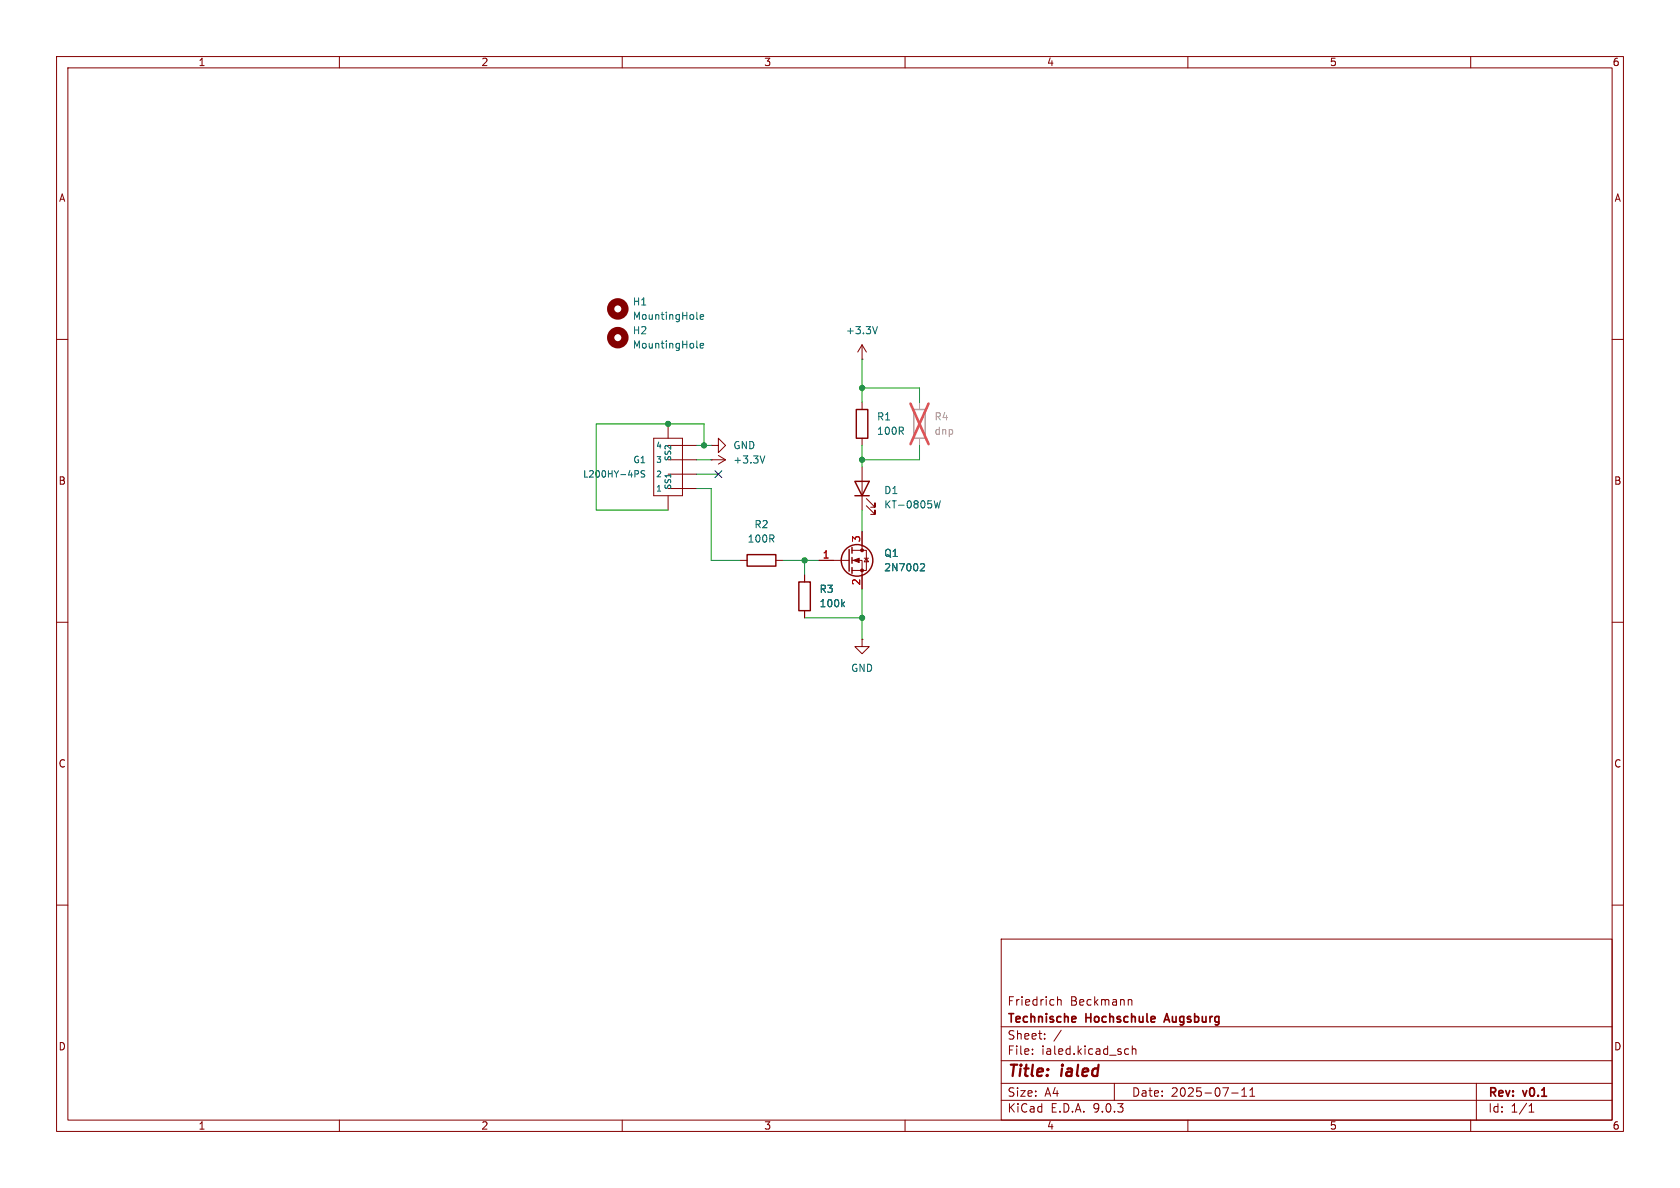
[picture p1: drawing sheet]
<svg xmlns="http://www.w3.org/2000/svg" width="297mm" height="210mm" viewBox="0 0 297 210" stroke-linecap="round" stroke-linejoin="round" font-family="sans-serif">
<g fill="none" stroke="#840000" stroke-width=".18">
<path d="M10 10h277v190h-277zM12 12h273v186h-273zM60 10v2M110 10v2M160 10v2M210 10v2M260 10v2M10 60h2M115.6 77.5h5v10.1h-5zM118.1 78.7h5.1M118.1 74.9v2.6M125.7 78.7h1.3v-1.2l1.3 1.2-1.3 1.3v-1.3"/>
<path d="M125.7 78.7h.1M152.4 63.5h.1M152.4 61v2.5M152.4 71.1v1.3M152.4 77.5v1.2M152.4 61l-.8 1.2M152.4 61l.8 1.2M285 60h2M118.1 81.3h5.1M118.1 86.4h5.1M118.1 83.8h5.1M118.1 87.6v2.6"/>
<path d="M125.7 81.3h.1M125.7 81.3h2.6M127 80.5l1.3 .8M128.3 81.3l-1.3 .7M130.8 99.1h1.3M137.2 99.1h1.2M144.8 99.1h5.3M150.6 97.3h2.6v3.5h-2.6M150.6 99.1h1.8v5M152.4 82.6v7.6M152.4 94v3.3M152.8 98.7h.7"/>
<path d="M153.2 98.7l.3 .6h-.7zM153.2 89.4l1.5 1.5v-.7v.7h-.8M153.2 88.1l1.5 1.6v-.8v.8h-.8M10 110h2M142.2 101.6v1.3M142.2 108v1.2M152.4 113v1.3h1.3l-1.3 1.3-1.3-1.3h1.3M152.4 113h.1M285 110h2M10 160h2M177 166h108v32h-108zM187 176.2v1.5"/>
<path d="M187 176.8l.2-.1 .3 .1 .1 .9M199.5 176.8h.5l.1 .9M285 160h2M60 198v2M110 198v2M160 198v2M177 194.5h108M177 191.5h108M177 187.5h108M177 181.5h108M182.5 186.3v.1M182.5 185.5v.1"/>
<path d="M184.7 183.6v.1M184.7 182.8v.1M187.6 182.1l-1.3 2M197 191.5v3M199 186.3h.5M199 185.5h.5M200.2 185.5l.2-.1 .3 .1 .1 .9M200.2 184.9v1.5M210 198v2M217.7 193.2h1.2M219.5 193.8h.9M219.5 192.7l.5-.4v1.5"/>
<path d="M221 193.8h.8M221 192.7l.4-.4v1.5M260 198v2M261 191.5v6.5M270.3 196.6h.9M270.3 195.5l.4-.4v1.5"/>
</g>
<path d="M190.1 179.8l.1 .2-.7 .2M206.3 179.2l-.5 1.5M205.9 180.3h.7" fill="none" stroke="#840000" stroke-width=".3"/>
<g fill="none" stroke="#840000" stroke-width=".25">
<path d="M151.4 72.4h2v5.1h-2zM132.1 98h5.1v2.1h-5.1zM150.1 97.2v3.8M150.6 96.8v1M150.6 98.6v1M151.1 85.1h2.6l-1.3 2.5zM151.1 87.6h2.6M141.2 102.9h2.1v5.1h-2.1zM150.6 100.3v1"/>
<circle cx="151.5" cy="99.1" r="2.79"/>
</g>
<g fill="#840000" stroke="#840000" stroke-width=".18">
<path d="M150.9 99.1l1-.4v.7z"/>
<circle cx="152.4" cy="97.3" r=".25"/>
<circle cx="152.4" cy="100.8" r=".25"/>
</g>
<path d="M123.2 56.3l.2 .2M123.8 56l.6-.1-.1-.2-.3-.1-.2 .2v.6h.5M155.1 57.7l-.4 1.3M123.2 61.4l.2 .1M123.8 61.1l.6-.1-.1-.2-.3-.1-.2 .2v.6h.5M112.7 83.2l.2 .2-.2 .4M114 83.3l-.5-.1-.1 .1v.3l.5 .3 .1 .2-.2 .2h-.5M135.2 80.6l-.4 1.3M162.9 99.6l.4 .1 .2 .3-.8 .9h.8M165.2 88.5l.3 1.3 .2-.9 .2 .9 .3-1.3M148.9 106.8l.4 .5M149.3 106.4l-.5 .5" fill="none" stroke="#006464" stroke-width=".18"/>
<g fill="none" stroke="#840000" stroke-width="1.3">
<circle cx="109.2" cy="59.7" r="1.27"/>
<circle cx="109.2" cy="54.6" r="1.27"/>
</g>
<path d="M161.5 72.4h2.1v5.1h-2.1z" fill="none" stroke="#a1a1a1" stroke-width=".25"/>
<path d="M162.6 71.1v1.3M162.6 77.5v1.2" fill="none" stroke="#a1a1a1" stroke-width=".18"/>
<path d="M161 71.3l3.2 7.2M164.2 71.3l-3.2 7.2" fill="none" stroke="#e65255" stroke-width=".46"/>
<g fill="none" stroke="#009600" stroke-width=".18">
<path d="M123.2 78.7h2.5M124.5 78.7v-3.8h-19.1v15.3h12.7M152.4 63.5v7.6M152.4 78.7v3.9M152.4 68.6h10.2v2.5M162.6 78.7v2.6h-10.2M123.2 81.3h2.5M123.2 86.4h2.5v12.7h5.1M123.2 83.8h3.8M138.4 99.1h6.4M142.2 99.1v2.5M152.4 90.2v3.8"/>
<path d="M142.2 109.2h10.2M152.4 104.1v8.9"/>
</g>
<path d="M126.4 83.2l1.2 1.2M127.6 83.2l-1.2 1.2" fill="none" stroke="#000084" stroke-width=".18"/>
<g fill="#009600" stroke="#009600" stroke-width=".18">
<circle cx="152.4" cy="81.3" r=".46"/>
<circle cx="152.4" cy="68.6" r=".46"/>
<circle cx="142.2" cy="99.1" r=".46"/>
<circle cx="124.5" cy="78.7" r=".46"/>
<circle cx="118.1" cy="74.9" r=".46"/>
<circle cx="152.4" cy="109.2" r=".46"/>
</g>
<g font-size="2.8" fill="#840000">
<text x="178" y="190.9">Title:</text>
<text x="187.7" y="190.9">ialed</text>
</g>
<g font-size="2.1" fill="#840000">
<text x="178" y="178">Friedrich</text>
<text x="189.2" y="178">Beckmann</text>
<text x="178" y="184">Sheet:</text>
<text x="178" y="181.2">Technische</text>
<text x="192" y="181.2">Hochschule</text>
<text x="206.6" y="181.2">Augsburg</text>
<text x="178" y="186.7">File:</text>
<text x="184.1" y="186.7">ialed.kicad_sch</text>
<text x="178" y="196.9">KiCad</text>
<text x="178" y="194.1">Size:</text>
<text x="184.7" y="194.1">A4</text>
<text x="185.7" y="196.9">E.D.A.</text>
<text x="193.3" y="196.9">9.0.3</text>
<text x="200" y="194.1">Date:</text>
<text x="207" y="194.1">2025-07-11</text>
<text x="263" y="194.3">Rev:</text>
<text x="263" y="196.9">Id:</text>
<text x="267.1" y="196.9">1/1</text>
<text x="269.4" y="194.3">v0.1</text>
</g>
<g font-size="1.8" fill="#840000">
<text x="35" y="11.9">1</text>
<text x="85" y="11.9">2</text>
<text x="135" y="11.9">3</text>
<text x="185" y="11.9">4</text>
<text x="235" y="11.9">5</text>
<text x="285" y="11.9">6</text>
<text x="10.3" y="35.9">A</text>
<text x="285.3" y="35.9">A</text>
<text x="10.3" y="85.9">B</text>
<text x="285.3" y="85.9">B</text>
<text x="10.3" y="135.9">C</text>
<text x="285.3" y="135.9">C</text>
<text x="10.3" y="185.9">D</text>
<text x="285.3" y="185.9">D</text>
<text x="35" y="199.9">1</text>
<text x="85" y="199.9">2</text>
<text x="135" y="199.9">3</text>
<text x="185" y="199.9">4</text>
<text x="235" y="199.9">5</text>
<text x="285" y="199.9">6</text>
</g>
<g font-size="1.8" fill="#006464">
<text x="111.8" y="59.3">H2</text>
<text x="111.8" y="54.2">H1</text>
<text x="111.8" y="56.7">MountingHole</text>
<text x="149.5" y="59.3">+3.3V</text>
<text x="111.8" y="61.8">MountingHole</text>
<text x="154.9" y="74.5">R1</text>
<text x="154.9" y="77.1">100R</text>
<text x="129.5" y="79.6">GND</text>
<text x="129.5" y="82.1">+3.3V</text>
<text x="156.2" y="87.5">D1</text>
<text x="133.3" y="93.6">R2</text>
<text x="156.2" y="90.1">KT-0805W</text>
<text x="132.1" y="96.1">100R</text>
<text x="156.2" y="98.7">Q1</text>
<text x="156.2" y="101.2">2N7002</text>
<text x="144.8" y="105">R3</text>
<text x="144.8" y="107.5">100k</text>
<text x="150.4" y="119">GND</text>
</g>
<g font-size="1.8" fill="#989898">
<text x="165.1" y="74.5">R4</text>
<text x="165.1" y="77.1">dnp</text>
</g>
<g font-size="1.8" fill="#a90000">
<text x="152.1" y="96" transform="rotate(-90 152.1 96)">3</text>
<text x="145.3" y="98.8">1</text>
<text x="152.1" y="103.6" transform="rotate(-90 152.1 103.6)">2</text>
</g>
<g font-size="1.6" fill="#006464">
<text x="111.9" y="82.1">G1</text>
<text x="103" y="84.6">L200HY-4PS</text>
</g>
<g font-size="1.4" fill="#006464">
<text x="115.9" y="82">3</text>
<text x="115.9" y="79.5">4</text>
<text x="118.8" y="81.6" transform="rotate(-90 118.8 81.6)">SS2</text>
<text x="115.9" y="87.1">1</text>
<text x="115.9" y="84.6">2</text>
<text x="118.8" y="86.6" transform="rotate(-90 118.8 86.6)">SS1</text>
</g>
</svg>
